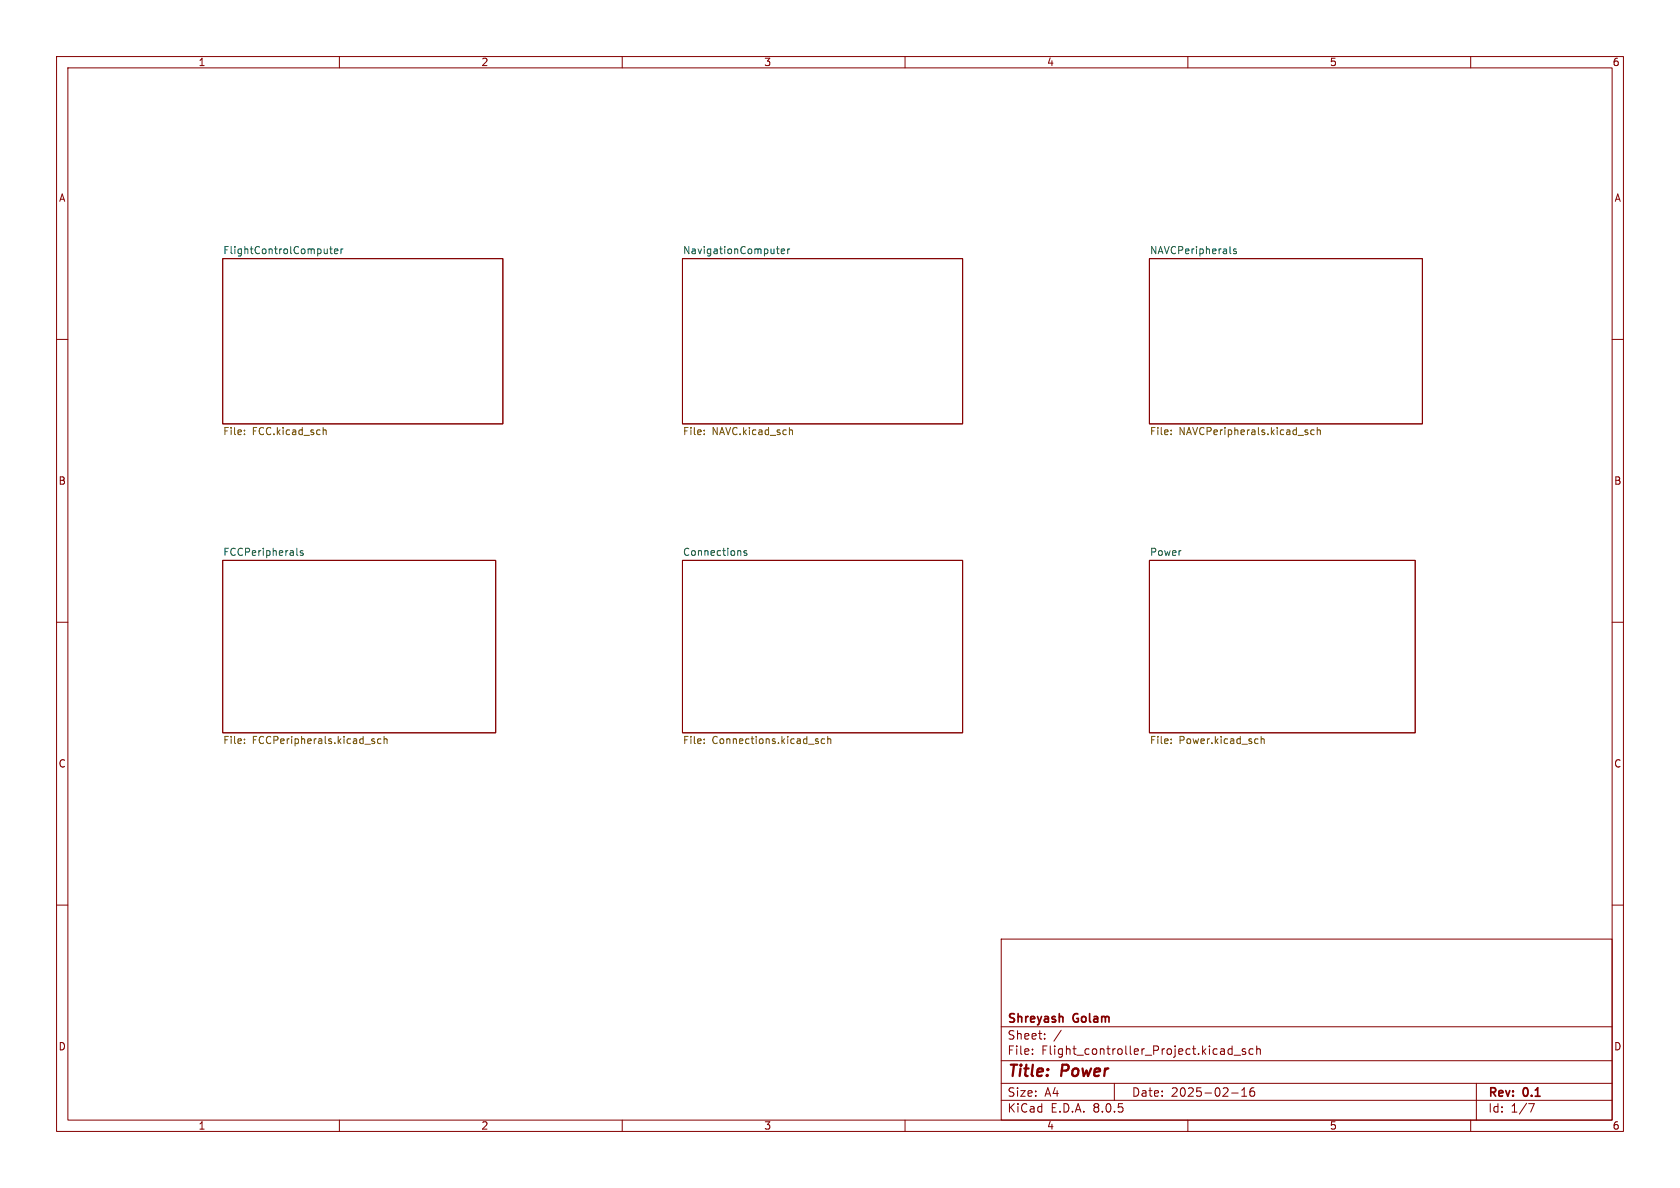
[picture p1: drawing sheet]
<svg xmlns="http://www.w3.org/2000/svg" width="297mm" height="210mm" viewBox="0 0 297 210" stroke-linecap="round" stroke-linejoin="round" font-family="sans-serif">
<g fill="none" stroke="#840000" stroke-width=".18">
<path d="M10 10h277v190h-277zM12 12h273v186h-273zM60 10v2M110 10v2M160 10v2M210 10v2M260 10v2M10 60h2M39.4 45.7h49.5v29.2h-49.5zM120.6 45.7h49.6v29.2h-49.6zM203.2 45.7h48.3v29.2h-48.3zM285 60h2"/>
<path d="M39.4 99.1h48.2v30.4h-48.2zM120.6 99.1h49.6v30.4h-49.6zM203.2 99.1h47v30.4h-47zM10 110h2M285 110h2M10 160h2M285 160h2M177 166h108v32h-108zM60 198v2M110 198v2M160 198v2M177 194.5h108"/>
<path d="M177 191.5h108M177 187.5h108M177 181.5h108M182.5 186.3v.1M182.5 185.5v.1M184.7 183.6v.1M184.7 182.8v.1M187.6 182.1l-1.3 2M197 191.5v3M210 198v2M217.7 193.2h1.2M217.8 184.9v1.5"/>
<path d="M217.8 185.5l-.4-.1-.3 .3v.4l.1 .2h.6M218.2 186.5h1.1M219.5 193.8h.9M219.5 192.7l.5-.4v1.5M220.2 185.5l-.4-.1-.2 .2 .1 .2 .5 .2v.3h-.6M221.5 185.5l-.4-.1-.3 .3v.4l.2 .2h.5M221.7 192.3a.59 .59 0 0 0-.7 .6v.6l.1 .2 .4 .1 .2-.1 .1-.5-.1-.3h-.5l-.2 .3M222.2 185.5l.2-.1 .3 .1 .1 .9M222.2 184.9v1.5M260 198v2M261 191.5v6.5M270.2 195.1h1l-.6 1.5"/>
</g>
<g fill="none" stroke="#006464" stroke-width=".18">
<path d="M57.9 44v.8M57.9 44.7l-.2 .1M58.3 44h.5M58.5 43.6v1.1l.3 .1M59.1 44.4l.6-.1v-.2l-.4-.1-.2 .2 .1 .6h.5M60.3 44v.8M60.6 44l-.3 .2M137.3 44h.4M137.4 43.6v1.1l.3 .1M138.1 44.4l.6-.1v-.2l-.4-.1-.2 .2 .1 .6h.5M139.3 44v.8M139.6 44l-.3 .2"/>
<path d="M217.5 44.8h.1M218.5 44.1l-.3-.1-.1 .2v.2l.4 .1v.3h-.4M52.5 98l.2 .2M53.6 97.4l-.3-.1-.2 .2v.2l.5 .1v.3h-.5M132 97.4l-.3-.1-.2 .2 .1 .2 .4 .1v.3h-.5"/>
</g>
<g fill="none" stroke="#725600" stroke-width=".18">
<path d="M43.2 76.7v.1M43.2 76.1v.1M57.1 75.6v1.2M57.1 76.1l.2-.1 .3 .1 .1 .7M124.5 76.1v.1M124.5 76.7v.1M139.6 76.1h.4l.1 .7M207 76.7v.1M207 76.1v.1M231.1 76.4l.1 .2-.1 .2M231.1 76l.1 .1M232.3 76.1l-.3-.1-.3 .2 .1 .6h.5"/>
<path d="M232.9 76.1l.2-.1 .3 .1v.7M232.9 75.6v1.2M43.2 130.7v.1M43.2 131.3v.1M65.9 131l.3 .1 .1 .2-.2 .1h-.3M65.9 130.6l.3 .1M67.3 130.7l-.3-.1-.3 .2 .2 .6h.4M67.9 130.7l.2-.1 .3 .1v.7M67.9 130.2v1.2M124.5 131.3v.1M124.5 130.7v.1M144.5 131l.2 .2-.2 .2"/>
<path d="M144.5 130.6l.1 .1M145.8 130.7l-.4-.1-.2 .2 .1 .6h.5M146.3 130.7l.2-.1 .3 .1 .1 .7M146.3 130.2v1.2M207 130.7v.1M207 131.3v.1M222.3 130.6l.1 .1M222.4 131.4h-.1M223 130.7l.1-.1 .3 .1 .1 .7M223 130.2v1.2"/>
</g>
<g font-size="2.8" fill="#840000">
<text x="178" y="190.9">Title:</text>
<text x="187.7" y="190.9">Power</text>
</g>
<g font-size="2.1" fill="#840000">
<text x="178" y="184">Sheet:</text>
<text x="178" y="181.2">Shreyash</text>
<text x="189.8" y="181.2">Golam</text>
<text x="178" y="186.7">File:</text>
<text x="184.1" y="186.7">Flight_controller_Project.kicad_sch</text>
<text x="178" y="196.9">KiCad</text>
<text x="178" y="194.1">Size:</text>
<text x="184.7" y="194.1">A4</text>
<text x="185.7" y="196.9">E.D.A.</text>
<text x="193.3" y="196.9">8.0.5</text>
<text x="200" y="194.1">Date:</text>
<text x="207" y="194.1">2025-02-16</text>
<text x="263" y="194.3">Rev:</text>
<text x="263" y="196.9">Id:</text>
<text x="267.1" y="196.9">1/7</text>
<text x="269.4" y="194.3">0.1</text>
</g>
<g font-size="1.8" fill="#840000">
<text x="35" y="11.9">1</text>
<text x="85" y="11.9">2</text>
<text x="135" y="11.9">3</text>
<text x="185" y="11.9">4</text>
<text x="235" y="11.9">5</text>
<text x="285" y="11.9">6</text>
<text x="10.3" y="35.9">A</text>
<text x="285.3" y="35.9">A</text>
<text x="10.3" y="85.9">B</text>
<text x="285.3" y="85.9">B</text>
<text x="10.3" y="135.9">C</text>
<text x="285.3" y="135.9">C</text>
<text x="10.3" y="185.9">D</text>
<text x="285.3" y="185.9">D</text>
<text x="35" y="199.9">1</text>
<text x="85" y="199.9">2</text>
<text x="135" y="199.9">3</text>
<text x="185" y="199.9">4</text>
<text x="235" y="199.9">5</text>
<text x="285" y="199.9">6</text>
</g>
<g font-size="1.8" fill="#006464">
<text x="39.4" y="45">FlightControlComputer</text>
<text x="120.6" y="45">NavigationComputer</text>
<text x="203.2" y="45">NAVCPeripherals</text>
<text x="39.4" y="98.3">FCCPeripherals</text>
<text x="120.6" y="98.3">Connections</text>
<text x="203.2" y="98.3">Power</text>
</g>
<g font-size="1.8" fill="#725600">
<text x="39.4" y="77.2">File:</text>
<text x="44.6" y="77.2">FCC.kicad_sch</text>
<text x="120.6" y="77.2">File:</text>
<text x="125.9" y="77.2">NAVC.kicad_sch</text>
<text x="203.2" y="77.2">File:</text>
<text x="208.4" y="77.2">NAVCPeripherals.kicad_sch</text>
<text x="39.4" y="131.9">File:</text>
<text x="44.6" y="131.9">FCCPeripherals.kicad_sch</text>
<text x="120.6" y="131.9">File:</text>
<text x="125.9" y="131.9">Connections.kicad_sch</text>
<text x="203.2" y="131.9">File:</text>
<text x="208.4" y="131.9">Power.kicad_sch</text>
</g>
</svg>
